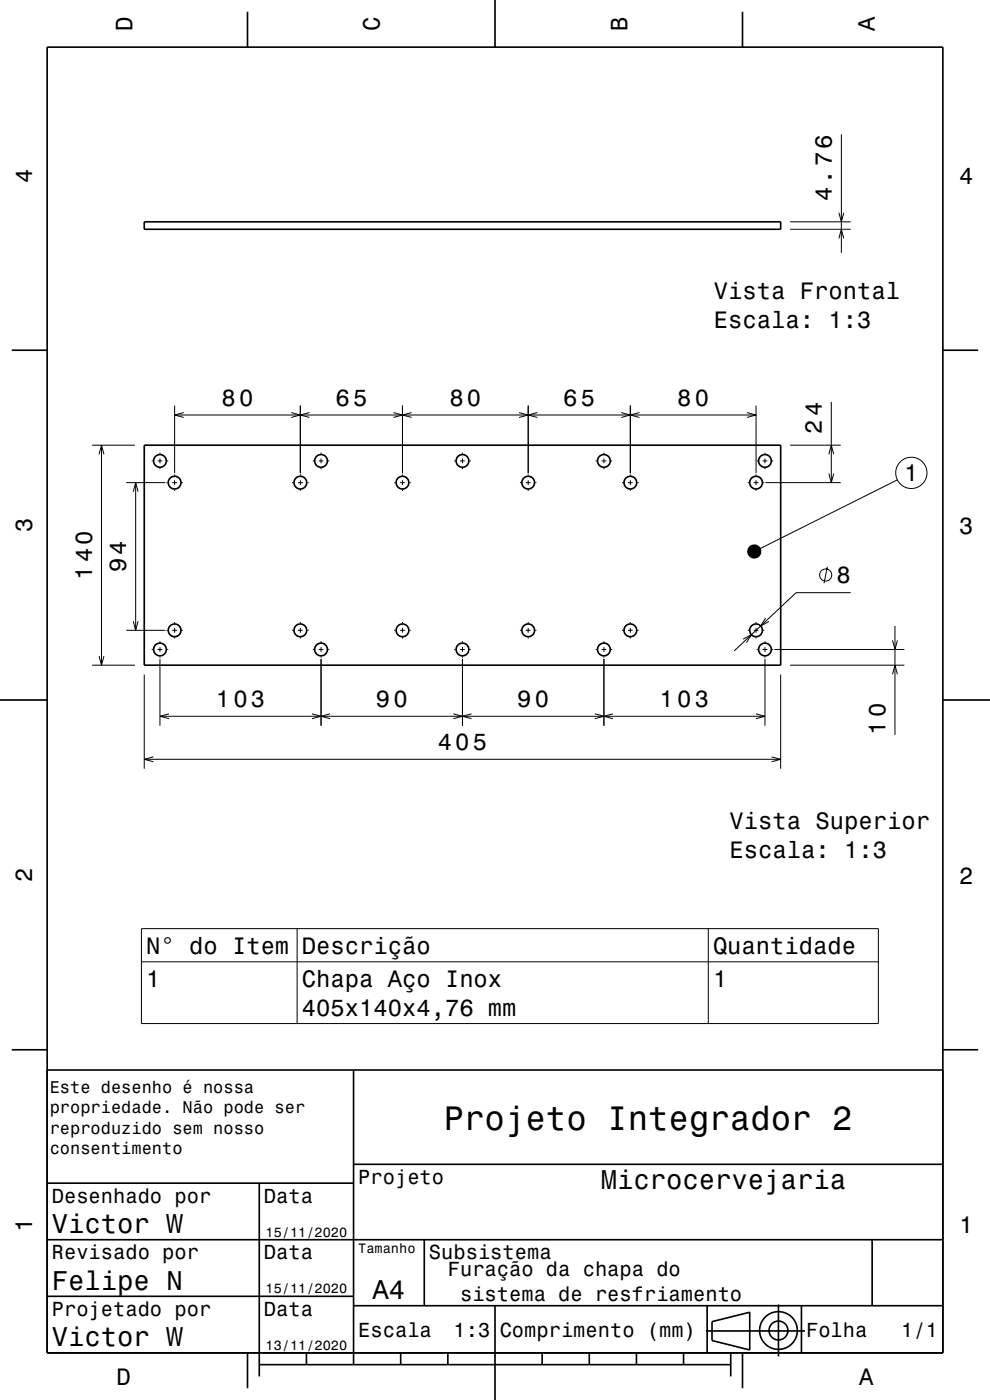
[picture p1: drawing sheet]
<svg xmlns="http://www.w3.org/2000/svg" width="210mm" height="297mm" viewBox="0 0 210 297" stroke-linecap="round" stroke-linejoin="round" font-family="sans-serif">
<g fill="none" stroke="#000" stroke-width=".21">
<path d="M178.5 28.5v25.1M167.6 48.6h12.9M167.6 47.1h12.9M178 50.6l.5-2 .5 2M178 45.1l.5 2 .5-2M19.5 94.4h9.1M21 96.4l.5-2 .5 2M21.5 94.4v46.7M32.2 97.8h.2M33.4 97.8h1M33.9 96v.3M33.9 97.3v1"/>
<path d="M33.9 99.3v.2M35.4 97.8h.3M37 86v14.4M37 88h123.4M39 87.5l-2 .5 2 .6M61.8 87.5l1.9 .5-1.9 .6M63.7 86v14.4M65.6 87.5l-1.9 .5 1.9 .6M66.3 97.8h.3M67.6 97.8h1M68.1 96v.3M68.1 97.3v1"/>
<path d="M68.1 99.3v.2M69.6 97.8h.3M83.4 87.5l2 .5-2 .6M85.4 86v14.4M87.3 87.5l-1.9 .5 1.9 .6M96.3 97.8h.3M97.6 97.8h1M98.1 96v.3M98.1 97.3v1M98.1 99.3v.2M99.6 97.8h.3M110.1 87.5l1.9 .5-1.9 .6"/>
<path d="M112 86v14.4M114 87.5l-2 .5 2 .6M126.3 97.8h.3M127.6 97.8h1M128.1 96v.3M128.1 97.3v1M128.1 99.3v.2M129.6 97.8h.3M131.8 87.5l1.9 .5-1.9 .6M133.7 86v14.4M135.6 87.5l-1.9 .5 1.9 .6M158.4 87.5l2 .5-2 .6"/>
<path d="M160.4 86v14.4M160.5 97.8h.3M161.8 97.8h1M162.3 96v.3M162.3 97.3v1M162.3 99.3v.2M163.8 97.8h.2M167.6 94.4h10.7M175.8 96.4l.5-2 .6 2M176.3 85.3v17.1M26.8 102.4h8.2M28.3 104.3l.5-1.9 .5 1.9"/>
<path d="M28.8 102.4v31.3M35.3 102.4h.2M36.5 102.4h1M37 100.6v.3M37 101.9v1M37 103.9v.2M38.5 102.4h.3M62 102.4h.2M63.2 102.4h1M63.7 100.6v.3M63.7 101.9v1M63.7 103.9v.2"/>
<path d="M65.2 102.4h.3M83.6 102.4h.3M84.9 102.4h1M85.4 100.6v.3M85.4 101.9v1M85.4 103.9v.2M86.9 102.4h.2M110.3 102.4h.2M111.5 102.4h1M112 100.6v.3M112 101.9v1M112 103.9v.2"/>
<path d="M113.5 102.4h.3M132 102.4h.2M133.2 102.4h1M133.7 100.6v.3M133.7 101.9v1M133.7 103.9v.2M135.2 102.4h.3M158.6 102.4h.3M159.9 102.4h1M160.4 100.6v.3M160.4 101.9v1M160.4 103.9v.2"/>
<path d="M161.9 102.4h.2M162.4 102.4h15.9M175.8 100.5l.5 1.9 .6-1.9M190.4 101.8l-30.4 15.2M21 139.2l.5 1.9 .5-1.9M26.8 133.7h8.2M28.3 131.8l.5 1.9 .5-1.9M32.2 137.8h.2M33.4 137.8h1M33.9 136v.3M33.9 137.3v1M33.9 139.3v.2"/>
<path d="M33.9 139.8v14.2M35.3 133.7h.2M35.4 137.8h.3M36.5 133.7h1M37 132v.2M37 133.2v1M37 135.2v.3M38.5 133.7h.3M62 133.7h.2M63.2 133.7h1M63.7 132v.2M63.7 133.2v1"/>
<path d="M63.7 135.2v.3M65.2 133.7h.3M66.3 137.8h.3M67.6 137.8h1M68.1 136v.3M68.1 137.3v1M68.1 139.3v.2M68.1 139.8v14.2M69.6 137.8h.3M83.6 133.7h.3M84.9 133.7h1M85.4 132v.2"/>
<path d="M85.4 133.2v1M85.4 135.2v.3M86.9 133.7h.2M96.3 137.8h.3M97.6 137.8h1M98.1 136v.3M98.1 137.3v1M98.1 139.3v.2M98.1 139.8v14.2M99.6 137.8h.3M110.3 133.7h.2M111.5 133.7h1"/>
<path d="M112 132v.2M112 133.2v1M112 135.2v.3M113.5 133.7h.3M126.3 137.8h.3M127.6 137.8h1M128.1 136v.3M128.1 137.3v1M128.1 139.3v.2M128.1 139.8v14.2M129.6 137.8h.3M132 133.7h.2"/>
<path d="M133.2 133.7h1M133.7 132v.2M133.7 133.2v1M133.7 135.2v.3M135.2 133.7h.3M157.6 135.6l1.8-1-1.1 1.7M158.6 133.7h.3M159.9 133.7h1M160.4 132v.2M160.4 133.2v1M160.4 135.2v.3M160.5 137.8h.3"/>
<path d="M161.8 137.8h1M161.9 133.7h.2M162.3 136v.3M162.3 137.3v1M162.3 139.3v.2M162.3 139.8v14.2M162.4 131.1l-1 1.7 1.7-1M163.8 137.8h.2M164.3 137.8h27.5M175.5 120.2l-.7 3.5M180.5 125.7h-11.6l-13.1 12.4M189.3 135.8l.5 2 .6-2"/>
<path d="M189.8 132.8v23.1M19.5 141.1h9.1M30.6 143.1v20M33.9 152h128.4M35.9 151.4l-2 .6 2 .5M66.2 151.4l1.9 .6-1.9 .5M70 151.4l-1.9 .6 1.9 .5M96.2 151.4l1.9 .6-1.9 .5M100 151.4l-1.9 .6 1.9 .5M126.2 151.4l1.9 .6-1.9 .5M130 151.4l-1.9 .6 1.9 .5M160.3 151.4l2 .6-2 .5"/>
<path d="M165.6 143.1v20M167.6 141.1h24.2M189.3 143l.5-1.9 .6 1.9M30.6 161.1h135M32.5 160.6l-1.9 .5 1.9 .5M163.7 160.6l1.9 .5-1.9 .5M30 197h156.3v20.1h-156.3zM63 197v20.1M150.2 197v20.1M30 204h156.3"/>
<circle cx="193.3" cy="100.3" r="3.3"/>
<circle cx="175.2" cy="122" r="1.28"/>
</g>
<g fill="none" stroke="#000" stroke-width=".35">
<path d="M10 10h190v277h-190zM52.5 2.5v7.5M105 0v10M157.5 2.5v7.5M30.6 47.1h135v1.5h-135zM2.5 74.3h7.5M200 74.3h7.5M30.6 94.4h135v46.7h-135zM0 148.5h10M200 148.5h10M2.5 222.7h7.5M10 227h190"/>
<path d="M75 227v62.5M200 222.7h7.5M10 251h65M55 251v41M75 247h125M10 275h65M10 263h190M75 277h125M90 263v14M105 277v20M150 277v10M165.1 276.8v11"/>
<path d="M170 277v10M185 263v14M52.5 287v7.5M55 289.5h100M65 287v2.5M85 287v2.5M95 287v2.5M115 287v2.5M125 287v2.5M135 287v2.5M145 287v2.5M149.8 282.4h21"/>
<path d="M151 280.4l8-2v8l-8-2zM155 287v5M157.5 287v7.5"/>
<circle cx="33.9" cy="97.8" r="1.35"/>
<circle cx="68.1" cy="97.8" r="1.35"/>
<circle cx="98.1" cy="97.8" r="1.35"/>
<circle cx="128.1" cy="97.8" r="1.35"/>
<circle cx="162.3" cy="97.8" r="1.35"/>
<circle cx="37" cy="102.4" r="1.35"/>
<circle cx="63.7" cy="102.4" r="1.35"/>
<circle cx="85.4" cy="102.4" r="1.35"/>
<circle cx="112" cy="102.4" r="1.35"/>
<circle cx="133.7" cy="102.4" r="1.35"/>
<circle cx="160.4" cy="102.4" r="1.35"/>
<circle cx="33.9" cy="137.8" r="1.35"/>
<circle cx="37" cy="133.7" r="1.35"/>
<circle cx="63.7" cy="133.7" r="1.35"/>
<circle cx="68.1" cy="137.8" r="1.35"/>
<circle cx="85.4" cy="133.7" r="1.35"/>
<circle cx="98.1" cy="137.8" r="1.35"/>
<circle cx="112" cy="133.7" r="1.35"/>
<circle cx="128.1" cy="137.8" r="1.35"/>
<circle cx="133.7" cy="133.7" r="1.35"/>
<circle cx="160.4" cy="133.7" r="1.35"/>
<circle cx="162.3" cy="137.8" r="1.35"/>
<circle cx="165.1" cy="282.3" r="2"/>
<circle cx="165.1" cy="282.3" r="4"/>
</g>
<circle cx="160" cy="117" r="1.5" fill="#000"/>
<text font-size="7.2" x="94.1" y="239.6">Projeto Integrador 2</text>
<g font-size="5.8">
<text x="127.4" y="252.2">Microcervejaria</text>
<text x="11" y="261.6">Victor W</text>
<text x="11" y="273.6">Felipe N</text>
<text x="79" y="275.6">A4</text>
<text x="11" y="285.6">Victor W</text>
</g>
<g font-size="5">
<text x="28.1" y="6.5" transform="rotate(-90 28.1 6.5)">D</text>
<text x="80.6" y="6.5" transform="rotate(-90 80.6 6.5)">C</text>
<text x="133.1" y="6.5" transform="rotate(-90 133.1 6.5)">B</text>
<text x="185.6" y="6.5" transform="rotate(-90 185.6 6.5)">A</text>
<text x="6.8" y="38.7" transform="rotate(-90 6.8 38.7)">4</text>
<text x="203.5" y="39">4</text>
<text x="176.5" y="42.7" transform="rotate(-90 176.5 42.7)">4.76</text>
<text x="151.4" y="63.5">Vista Frontal</text>
<text x="151.4" y="69.5">Escala: 1:3</text>
<text x="47" y="86">80</text>
<text x="71.2" y="86">65</text>
<text x="95.3" y="86">80</text>
<text x="119.5" y="86">65</text>
<text x="143.7" y="86">80</text>
<text x="174.3" y="92" transform="rotate(-90 174.3 92)">24</text>
<text x="191.8" y="102.1">1</text>
<text x="6.8" y="112.9" transform="rotate(-90 6.8 112.9)">3</text>
<text x="203.5" y="113.2">3</text>
<text x="19.5" y="123" transform="rotate(-90 19.5 123)">140</text>
<text x="26.8" y="121.4" transform="rotate(-90 26.8 121.4)">94</text>
<text x="177.4" y="123.7">8</text>
<text x="45.8" y="150">103</text>
<text x="79.7" y="150">90</text>
<text x="109.7" y="150">90</text>
<text x="139.9" y="150">103</text>
<text x="187.8" y="155.9" transform="rotate(-90 187.8 155.9)">10</text>
<text x="92.8" y="159.1">405</text>
<text x="154.8" y="176">Vista Superior</text>
<text x="154.8" y="182">Escala: 1:3</text>
<text x="6.8" y="187.1" transform="rotate(-90 6.8 187.1)">2</text>
<text x="203.5" y="187.4">2</text>
<text x="31" y="202.4">N° do Item</text>
<text x="64" y="202.4">Descrição</text>
<text x="151.2" y="202.4">Quantidade</text>
<text x="31" y="209.4">1</text>
<text x="64" y="209.4">Chapa Aço Inox</text>
<text x="151.2" y="209.4">1</text>
<text x="64" y="215.5">405x140x4,76 mm</text>
<text x="6.8" y="261.3" transform="rotate(-90 6.8 261.3)">1</text>
<text x="203.5" y="261.6">1</text>
<text x="24.7" y="293.8">D</text>
<text x="182.2" y="293.8">A</text>
</g>
<g font-size="4.3">
<text x="76" y="251.2">Projeto</text>
<text x="11" y="255.2">Desenhado por</text>
<text x="56" y="255.2">Data</text>
<text x="11" y="267.2">Revisado por</text>
<text x="56" y="267.2">Data</text>
<text x="91" y="267.2">Subsistema</text>
<text x="95" y="270.8">Furação da chapa do</text>
<text x="97.6" y="276">sistema de resfriamento</text>
<text x="11" y="279.2">Projetado por</text>
<text x="56" y="279.2">Data</text>
<text x="76" y="283.6">Escala</text>
<text x="96.2" y="283.6">1:3</text>
<text x="106" y="283.6">Comprimento (mm)</text>
<text x="171" y="283.6">Folha</text>
<text x="191.2" y="283.6">1/1</text>
</g>
<g font-size="3.6">
<text x="10.5" y="231.8">Este desenho é nossa</text>
<text x="10.5" y="236.1">propriedade. Não pode ser</text>
<text x="10.5" y="240.5">reproduzido sem nosso</text>
<text x="10.5" y="244.8">consentimento</text>
</g>
<g font-size="2.9">
<text x="56.3" y="262.3">15/11/2020</text>
<text x="76" y="265.8">Tamanho</text>
<text x="56.3" y="274.3">15/11/2020</text>
<text x="56.3" y="286.3">13/11/2020</text>
</g>
</svg>
